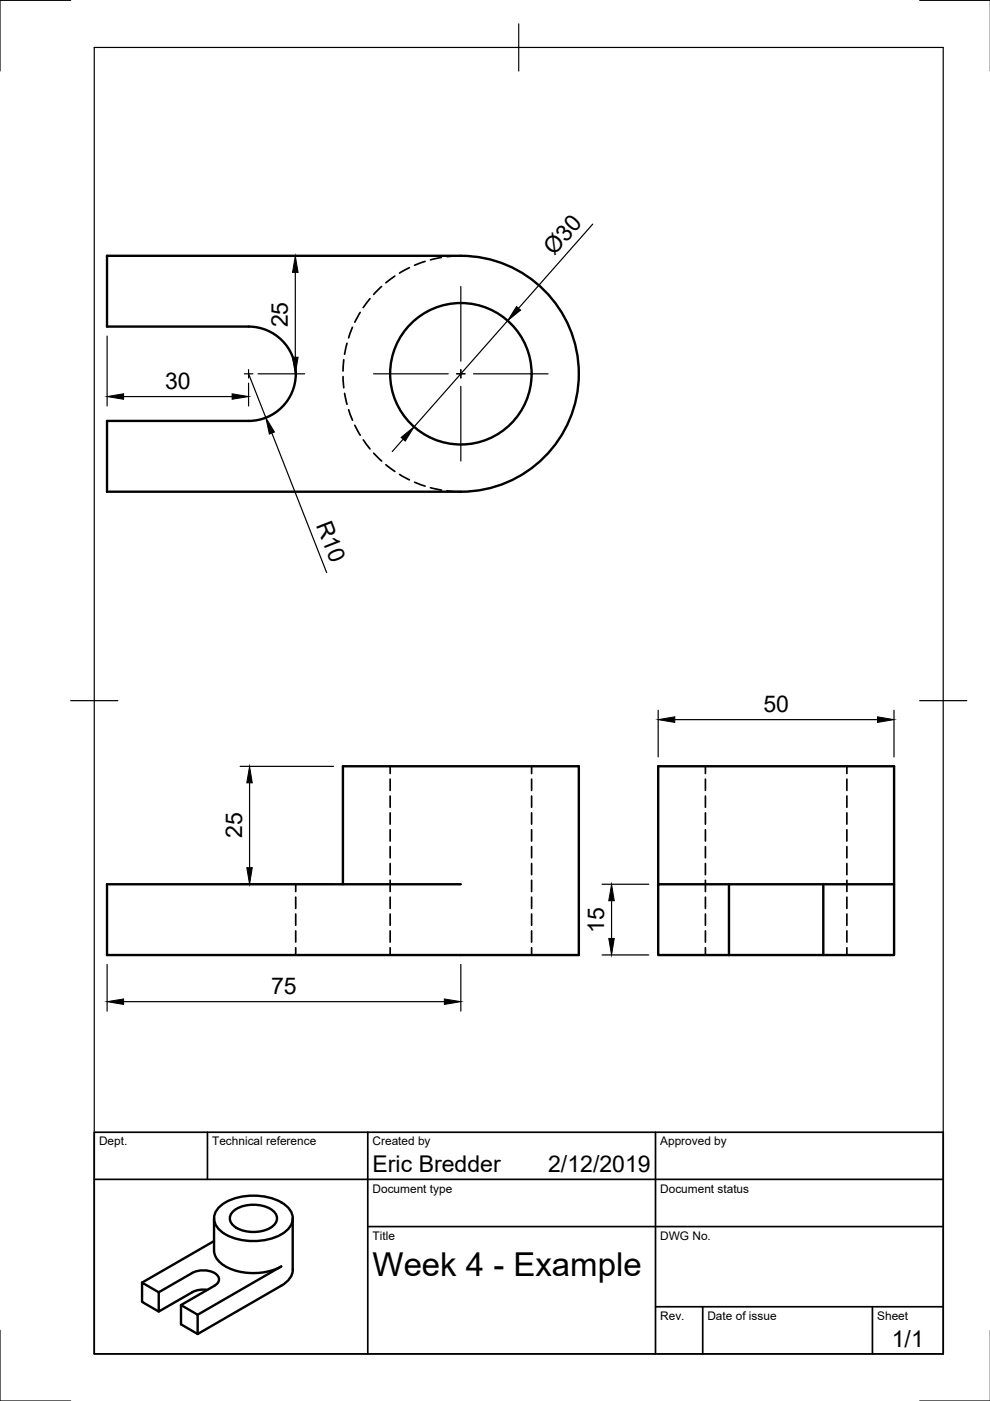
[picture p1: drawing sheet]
<svg xmlns="http://www.w3.org/2000/svg" width="210mm" height="297mm" viewBox="0 0 210 297" stroke-linecap="round" stroke-linejoin="round" font-family="sans-serif">
<!-- layer: Visible -->
<g fill="none" stroke="#000" stroke-width=".51">
<path d="M52.7 69.2h-30v-15h75a25 25 0 0 1 25 25 25 25 0 0 1-25 25.1h-75v-15.1h30M52.7 69.2a10 10 0 0 1 10 10 10 10 0 0 1-10 10M72.7 187.5v-25h50v40h-100v-15h75M139.6 187.5v-25h50v25M154.6 187.5h-15v15h15M154.6 187.5h35v15h-35M154.6 187.5v15M174.6 187.5v15M45.4 258.3v6.8a4.5 4.5 0 0 0 3.2 3.8 13.2 13.2 0 0 0 11-.4l-17.7 10.3M46.3 256.2a10.9 10.9 0 0 1 9.2-2.6 8.5 8.5 0 0 1 6.2 3.3 3.2 3.2 0 0 1-1.2 4.2 12.5 12.5 0 0 1-13.6 0 3.2 3.2 0 0 1-.6-4.9zM49.6 256.7a7.4 7.4 0 0 1 8.3 0 2.07 2.07 0 0 1 .8 2 2.07 2.07 0 0 1-1.4 1.7 7.5 7.5 0 0 1-7.7-.5 1.94 1.94 0 0 1 0-3.2zM62.1 258.3v10.9a4.1 4.1 0 0 1-2.5 3.4l-17.7 10.2"/>
<path d="M33.7 274l-3.6-2.1v4.1l3.6 2.1M44 273.5l-1.2-.1-1.6 .4-7.5 4.3v-4.1l7-4.1a4.7 4.7 0 0 1 5.6 .7 1.38 1.38 0 0 1-.8 2l-7.1 4.1v4.1l3.5 2v-4l-3.5-2.1M45.4 263.1l-15.3 8.8"/>
<circle cx="97.7" cy="79.2" r="15"/>
</g>
<!-- layer: Hidden -->
<g fill="none" stroke="#000" stroke-width=".36">
<path d="M83.7 58.5l-1.9 1.5M86.8 56.8l-2.1 1.1M90.1 55.4l-2.2 .8M93.6 54.6l-2.3 .5M97.7 54.2l-2.9 .2M72.7 79.8l.2 2.4M72.9 76.3l-.2 2.4M73.6 72.8l-.5 2.3M74.7 69.4l-.8 2.2M76.4 66.2l-1.2 2.1M78.4 63.3l-1.4 1.9M80.9 60.7l-1.7 1.7"/>
<path d="M73.1 83.4l.5 2.3M73.9 86.9l.8 2.2M75.2 90.2l1.2 2.1M77 93.3l1.4 1.9M79.2 96.1l1.7 1.7M81.8 98.5l1.9 1.5M84.7 100.6l2.1 1.1M87.9 102.2l2.2 .9M91.3 103.4l2.3 .5M94.8 104.1l2.9 .2M82.7 162.5v1.5M82.7 165.2v2.4"/>
<path d="M82.7 168.8v2.4M82.7 172.3v2.4M82.7 175.9v2.4M82.7 179.5v2.4M112.7 162.5v1.5M112.7 165.2v2.4M112.7 168.8v2.4M112.7 172.3v2.4M112.7 175.9v2.4M112.7 179.5v2.4M149.6 162.5v1.5M149.6 165.2v2.4"/>
<path d="M149.6 168.8v2.4M149.6 172.3v2.4M149.6 175.9v2.4M149.6 179.5v2.4M179.6 162.5v1.5M179.6 165.2v2.4M179.6 168.8v2.4M179.6 172.3v2.4M179.6 175.9v2.4M179.6 179.5v2.4M62.7 187.5v1.5M62.7 190.2v2.4"/>
<path d="M62.7 193.8v2.4M62.7 197.4v2.3M82.7 183.1v2.3M82.7 186.6v2.4M82.7 190.2v2.4M82.7 193.8v2.4M82.7 197.4v2.4M112.7 183.1v2.3M112.7 186.6v2.4M112.7 190.2v2.4M112.7 193.8v2.4M112.7 197.4v2.4"/>
<path d="M149.6 183.1v2.3M149.6 186.6v2.4M149.6 190.2v2.4M149.6 193.8v2.4M149.6 197.4v2.4M179.6 183.1v2.3M179.6 186.6v2.4M179.6 190.2v2.4M179.6 193.8v2.4M179.6 197.4v2.4M62.7 200.9v1.6M82.7 200.9v1.6"/>
<path d="M112.7 200.9v1.6M149.6 200.9v1.6M179.6 200.9v1.6"/>
</g>
<!-- layer: Border -->
<path d="M15 .1h-15v15M20 10.1h180v276.9h-180zM110 5.1v10M195 .1h15M15 148.6h10M195 148.6h10M0 282.1v14.9h15M195 297h15" fill="none" stroke="#000" stroke-width=".25"/>
<!-- layer: TitleBlock -->
<path d="M20 240.1h180v46.9h-180zM20 250h180M44 240.1v9.9M78 240.1v46.9M139 240.1v46.9M78 260.1h122M139 277.1h61M149 277.1v9.9M185 277.1v9.9" fill="none" stroke="#000" stroke-width=".36"/>
<!-- layer: Dimensions -->
<g fill="none" stroke="#000" stroke-width=".25">
<path d="M60.6 54.3h2.4M62.6 57.7v18M125.7 47.5l-15.8 17.9M22.7 71.3v14.8M52.7 79.3l3.7 9.3M54.7 79.3h9.9M107.6 68l-19.8 22.5M26.2 84.1h23M52.7 81.2v4.9M57.6 91.8l11.7 29.6M85.5 93.1l-2.3 2.6M139.6 150.6v9.9"/>
<path d="M143.1 152.6h43M189.5 150.6v9.9M50.9 162.5h19.8M52.9 166v18M50.9 187.5h19.8M127.7 187.5h9.9M129.7 191v8M22.7 204.5v9.9M26.2 212.4h68M97.7 204.5v9.9M127.7 202.5h9.9"/>
</g>
<g fill="#000" stroke="#000" stroke-width=".21">
<path d="M62.6 54.3l.6 3.4h-1.2zM62 75.7h1.2l-.6 3.6zM109.5 65l.9 .8-2.8 2.2zM22.7 84.1l3.5-.6v1.2zM49.2 83.5l3.5 .6-3.5 .6zM56.4 88.6l1.8 3-1.1 .4zM85 92.7l2.8-2.2-1.9 3zM139.6 152.6l3.5-.6v1.2zM186.1 152l3.4 .6-3.4 .6zM52.9 162.5l.6 3.5h-1.2zM52.3 184h1.2l-.6 3.5zM129.1 199h1.1l-.5 3.5z"/>
<path d="M129.7 187.5l.5 3.5h-1.1zM22.7 212.4l3.5-.6v1.2zM94.2 211.8l3.5 .6-3.5 .6z"/>
</g>
<!-- layer: Center Lines -->
<path d="M51.8 79.3h1.8M52.7 78.4v1.7M79.2 79.3h15.8M96.8 79.3h1.8M97.7 60.8v15.8M97.7 78.4v1.7M100.4 79.3h15.8M97.7 81.9v15.9" fill="none" stroke="#000" stroke-width=".25"/>
<text font-size="7" x="79" y="270.6">Week 4 - Example</text>
<g font-size="4.9">
<text x="117.5" y="54.3" transform="rotate(-49 117.5 54.3)">Ø30</text>
<text x="61" y="69.4" transform="rotate(-90 61 69.4)">25</text>
<text x="35" y="82.5">30</text>
<text x="67" y="111.3" transform="rotate(69 67 111.3)">R10</text>
<text x="161.9" y="151">50</text>
<text x="51.4" y="177.7" transform="rotate(-90 51.4 177.7)">25</text>
<text x="128.1" y="197.9" transform="rotate(-90 128.1 197.9)">15</text>
<text x="57.5" y="210.8">75</text>
<text x="79" y="248.5">Eric Bredder</text>
<text x="116.2" y="248.5">2/12/2019</text>
<text x="189.1" y="285.7">1/1</text>
</g>
<g font-size="2.5">
<text x="21" y="242.9">Dept.</text>
<text x="45" y="242.9">Technical reference</text>
<text x="79" y="242.9">Created by</text>
<text x="140" y="242.9">Approved by</text>
<text x="79" y="252.8">Document type</text>
<text x="140" y="252.8">Document status</text>
<text x="79" y="262.9">Title</text>
<text x="140" y="262.9">DWG No.</text>
<text x="140" y="279.9">Rev.</text>
<text x="150" y="279.9">Date of issue</text>
<text x="186" y="279.9">Sheet</text>
</g>
</svg>
